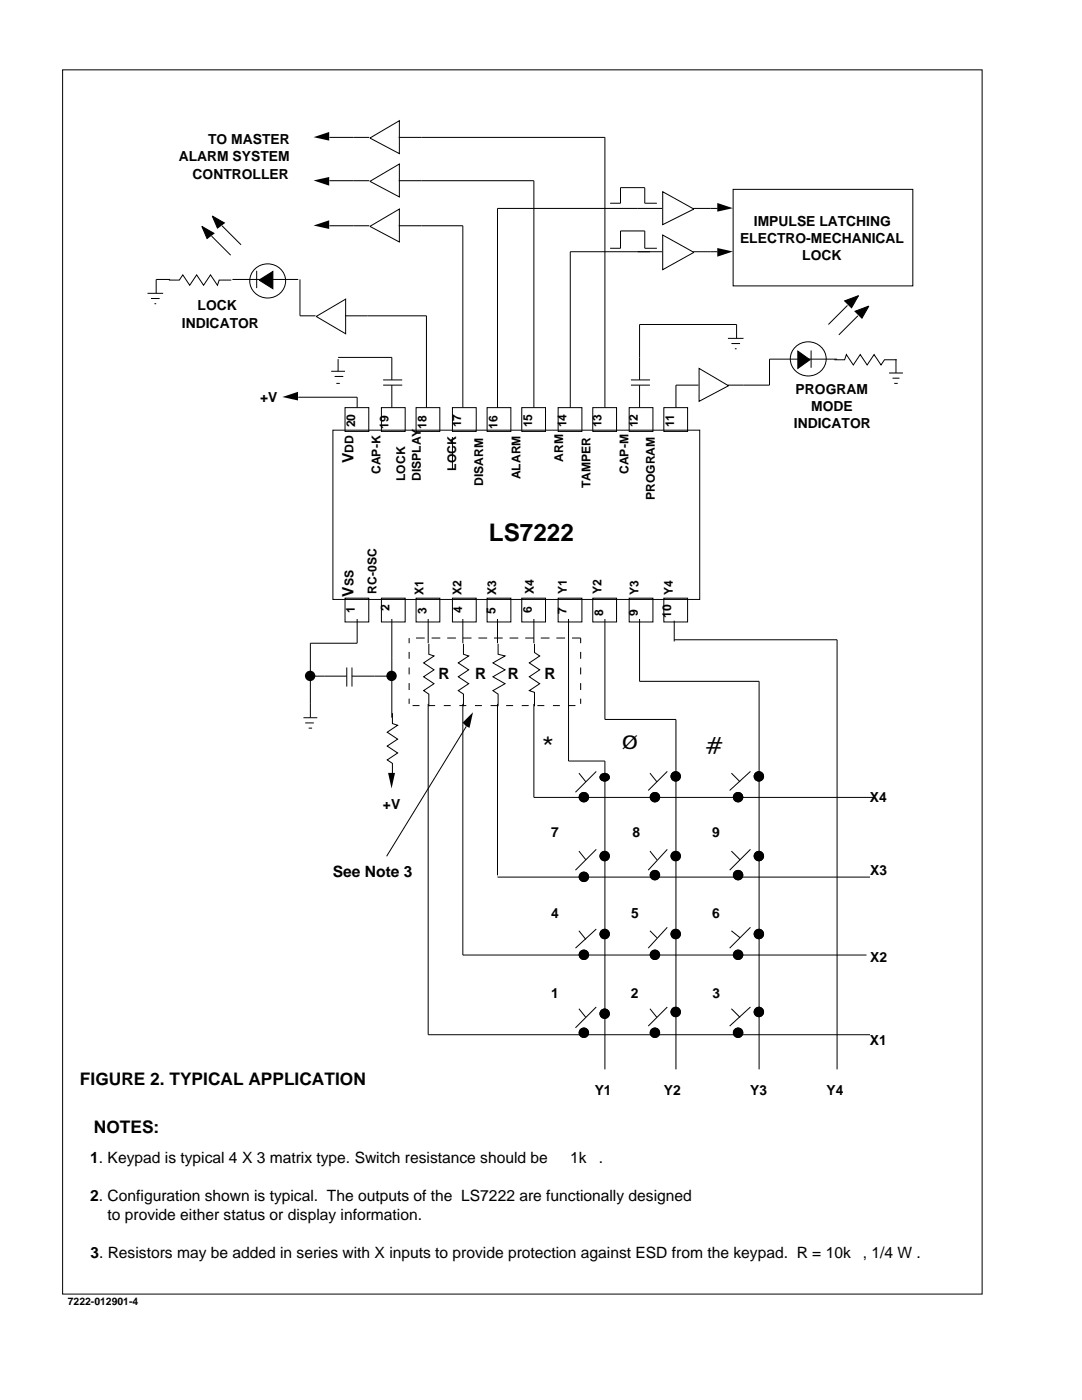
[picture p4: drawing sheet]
<svg xmlns="http://www.w3.org/2000/svg" width="216mm" height="279mm" viewBox="0 0 216 279" stroke-linecap="round" stroke-linejoin="round" font-family="sans-serif">
<g fill="none" stroke="#000" stroke-width=".2">
<path d="M12.5 13.9h183.5v244.4h-183.5zM65.7 27.4h8M65.7 36.1h8M73.8 27.5l5.9-3.4v6.6zM73.8 36.2l5.9-3.5v6.6zM79.6 27.4h41.1v54M79.6 36.1h26.9v45.3M132.2 38.3l6.3 3.4-6.3 3.1zM146.3 37.8h35.8v19.3h-35.8zM29.4 58.5h3.1M30.1 59.6h1.8M33.7 55.9h2.1l.7-1 1.4 2 1.3-2 1.4 2 1.4-2 1.4 2 .3-1h2.5"/>
<path d="M33.9 55.8h-2.7v2.7M42.2 47.1l3.8 3.8M44.3 45.1l3.8 3.8M46.4 55.8h13.1M50.9 53.7a3.5 3.5 0 0 1 4.9-.2 3.5 3.5 0 0 1 .1 5 3.5 3.5 0 0 1-4.9 .1 3.5 3.5 0 0 1-.1-4.9zM51.2 54v3.5M59.9 55.8v7.2h3.1M65.7 45.1h8M73.8 45.2l5.9-3.5v6.6zM79.6 45.1h12.8v36.3M121.7 40.6h2.1v-3.2h4.9v3.2h2.4M121.7 49.5h2.1v-3.4h4.9v3.4h2.4"/>
<path d="M132.1 50.2h-18.3v31.2M132.1 41.6h-32.8v39.8M132.2 46.9l6.3 3.5-6.3 3.4zM138.3 50.2h4.9M138.3 41.6h4.9M30.8 60.6h.4M59.5 79.3h11.8v2.1M63.1 63.2l5.9-3.5v6.9zM66.1 74.1h2.7M66.8 75.1h1.7M67.1 76.5h.7M67.5 71.7v2.4"/>
<path d="M67.5 71.3h10.7v4.5M68.8 63h16.3v18.4M76.5 76.9h3.8M76.5 75.8h3.8M78.2 76.9v4.5M125.9 76.9h3.8M125.9 75.8h3.8M127.6 76.9v4.5M139.4 76.9h-4.5v4.5M139.5 73.5l5.9 3.5-5.9 3.1zM145.2 67.5h3.2M145.9 68.6h1.8"/>
<path d="M146.6 69.6h.4M147 67.5v-2.7h-19.4v11M158.7 69.2a3.5 3.5 0 0 1 5-.1 3.5 3.5 0 0 1 .1 4.9 3.5 3.5 0 0 1-4.9 .2 3.5 3.5 0 0 1-.2-5zM161.8 69.9v3.5M166.5 71.8h2l.4-1 1.4 2 1.3-2 1.4 2 1.4-2 1.4 2 .7-1h2.4M167 71.7h-13.5v5.2h-8.3M169.1 61l-3.8 3.8M171.2 63l-3.8 3.8M177.4 74.4h2.8M178.1 75.5h1.4M178.4 76.5h.7M178.8 71.7v2.7"/>
<path d="M66.4 85.8h73.2v33.8h-73.2zM68.8 81.4h4.8v4.7h-4.8zM76.1 81.4h4.7v4.7h-4.7zM83 81.4h4.8v4.7h-4.8zM90.3 81.4h4.7v4.7h-4.7zM90.3 87.2v6.6M97.2 81.4h4.7v4.7h-4.7zM104.1 81.4h4.8v4.7h-4.8zM111.4 81.4h4.7v4.7h-4.7zM118.3 81.4h4.7v4.7h-4.7zM125.5 81.4h4.8v4.7h-4.8zM132.5 81.4h4.7v4.7h-4.7z"/>
<path d="M68.8 119.4h4.8v4.7h-4.8zM76.1 119.4h4.7v4.7h-4.7zM83 119.4h4.8v4.7h-4.8zM90.3 119.4h4.7v4.7h-4.7zM97.2 119.4h4.7v4.7h-4.7zM104.1 119.4h4.8v4.7h-4.8zM111.4 119.4h4.7v4.7h-4.7zM118.3 119.4h4.7v4.7h-4.7zM125.5 119.4h4.8v4.7h-4.8zM132.5 119.4h4.7v4.7h-4.7zM61.9 134.9h7.3M69.2 133.2v3.8"/>
<path d="M70.2 134.9h8M70.2 133.2v3.8M71.3 123.5v4.9h-9.4v14.8M78.2 123.5v19.7M81.6 127.3v1.1M81.6 130.1v1.4M81.6 133.2v1.4M81.6 136.3v1.4M81.6 139.4v1.1M83 127.3h1.7M85.4 123.5v4.9M85.6 128.5v2.1l1 .3-2.1 1.4 2.1 1.4-2.1 1.4 2.1 1.3-2.1 1.4 1.1 .7v2.4"/>
<path d="M86.1 127.3h1.8M89.2 127.3h1.8M92.4 123.5v4.9M92.4 127.3h1.7M92.5 128.5v2.1l1 .3-2.1 1.4 2.1 1.4-2.1 1.4 2.1 1.3-2.1 1.4 1.1 .7v2.4M95.5 127.3h1.7M98.6 127.3h1.7M99.3 123.5v4.9M99.4 128.5v2.1l1.4 .3-2.4 1.4 2.4 1.4-2.4 1.4 2.4 1.3-2.4 1.4 1 .7v2.4M101.7 127.3h1.7M104.8 127.3h1.7M106.5 123.5v4.9"/>
<path d="M106.7 128.5v1.7l1 .7-2.1 1.4 2.1 1.4-2.1 1.4 2.1 1.3-2.1 1.4 1.1 .4v2.7M107.9 127.3h1.7M111 127.3h1.8M113.4 123.5v28.4h7.3v61.5M114.1 127.3h1.8v1.1M115.9 130.1v1.4M115.9 133.2v1.4M115.9 136.3v1.4M115.9 139.4v1.1M120.7 123.5v20.1h14.2v69.8M127.6 123.5v12.5h23.9v77.4M134.5 123.9v4.1"/>
<path d="M134.5 127.7h32.5v85.7M60.5 143.2h2.8M60.9 144.3h1.7M61.6 145.3h.7M78.2 154.3v.3M78.3 142.3v2.1l1 .3-2 1.4 2 1.4-2 1.4 2 1.4-2 1.4 1 .6v2.5M82.3 140.8h1.4M85.4 140.5v66h88.2M85.4 140.8h1.4M88.6 140.8h1.3M91.7 140.8h1.3M92.4 140.5v50.1h80.5"/>
<path d="M93 145l-15.9 25.9M94.8 140.8h1.4M97.9 140.8h1.4M99.3 140.5v34.2M101 140.8h1.4M104.1 140.8h1.4M106.5 140.5v18.6h67.8M107.2 140.8h1.4M110.3 140.8h1.4M113.4 140.8h1.4M115.5 154.3l1.4 1.7M119 154l-4.2 4.1"/>
<path d="M129.7 154.3l1.4 1.7M133.1 154l-3.8 3.8M145.9 154.3l1.8 1.7M149.7 154l-4.1 3.8M99.3 175h74.3M115.5 169.9l1.4 1.7M119 169.5l-4.2 4.2M129.7 169.9l1.4 1.7M133.1 169.5l-3.8 4.2M145.9 169.9l1.8 1.7M149.7 169.5l-4.1 4.2M115.5 185.8l1.4 1.7"/>
<path d="M119 185.4l-4.2 3.8M129.7 185.8l1.4 1.3M133.1 185.1l-3.8 4.1M145.9 185.8l1.8 1.3M149.7 185.1l-4.1 4.1M115.5 201.3l1.4 1.7M119 201l-4.2 4.1M129.7 201.3l1.4 1.7M133.1 201l-3.8 3.8M145.9 201.3l1.8 1.7M149.7 201l-4.1 3.8"/>
</g>
<g fill="#000">
<path d="M62.6 27.4l3.1-1.1v1.8z" fill-rule="evenodd"/>
<path d="M62.6 36l3.1-.7v1.8z" fill-rule="evenodd"/>
<path d="M62.6 45l3.1-1v1.7z" fill-rule="evenodd"/>
<path d="M143.1 49.5l3.1 .7-3.1 1z" fill-rule="evenodd"/>
<path d="M143.1 40.5l3.1 1-3.1 .7z" fill-rule="evenodd"/>
<path d="M56.4 79.2l3.1-1v1.7z" fill-rule="evenodd"/>
<path d="M77.4 154.3h1.4l-.7 3.1z" fill-rule="evenodd"/>
<path d="M94.4 142.2l-.7 3.1-.7-.4-.7-.7z" fill-rule="evenodd"/>
</g>
<g fill="#000">
<path d="M116.5 159.1h.4v.3h-.4zM119.9 154.5a.95 .95 0 0 1 1.4-.1 .95 .95 0 0 1 .1 1.3 .95 .95 0 0 1-1.4 .1 .95 .95 0 0 1-.1-1.3zM120.7 155.3h.3v.3h-.3zM130.7 159.1h.3v.3h-.3zM134.8 154.9h.4v.4h-.4zM147.3 159.1h.3v.3h-.3zM151.4 154.9h.4v.4h-.4zM116.5 175h.4v.3h-.4zM120.7 170.8h.3v.4h-.3zM130.7 174.6h.3v.4h-.3zM134.8 170.8h.4v.4h-.4zM147.3 174.6h.3v.4h-.3z"/>
<path d="M151.4 170.8h.4v.4h-.4zM116.5 190.6h.4v.3h-.4zM120.7 186.4h.3v.3h-.3zM130.7 190.6h.3v.3h-.3zM134.8 186.4h.4v.3h-.4zM147.3 190.6h.3v.3h-.3zM151.4 186.4h.4v.3h-.4zM116.5 206.1h.4v.4h-.4zM120.7 202.3h.3v.4h-.3zM130.7 206.1h.3v.4h-.3zM134.8 202h.4v.3h-.4zM147.3 206.1h.3v.4h-.3z"/>
<path d="M151.4 202h.4v.3h-.4z"/>
<circle cx="61.9" cy="134.9" r="1.04"/>
<circle cx="78.1" cy="134.9" r="1.04"/>
<circle cx="116.5" cy="159.1" r="1.04"/>
<circle cx="130.7" cy="159.1" r="1.04"/>
<circle cx="134.8" cy="154.9" r="1.04"/>
<circle cx="147.3" cy="159.1" r="1.04"/>
<circle cx="151.4" cy="154.9" r="1.04"/>
<circle cx="116.5" cy="175" r="1.04"/>
<circle cx="120.7" cy="170.8" r="1.04"/>
<circle cx="130.7" cy="174.6" r="1.04"/>
<circle cx="134.8" cy="170.8" r="1.04"/>
<circle cx="147.3" cy="174.6" r="1.04"/>
<circle cx="151.4" cy="170.8" r="1.04"/>
<circle cx="116.5" cy="190.6" r="1.04"/>
<circle cx="120.7" cy="186.4" r="1.04"/>
<circle cx="130.7" cy="190.6" r="1.04"/>
<circle cx="134.8" cy="186.4" r="1.04"/>
<circle cx="147.3" cy="190.6" r="1.04"/>
<circle cx="151.4" cy="186.4" r="1.04"/>
<circle cx="116.5" cy="206.1" r="1.04"/>
<circle cx="120.7" cy="202.3" r="1.04"/>
<circle cx="130.7" cy="206.1" r="1.04"/>
<circle cx="134.8" cy="202" r="1.04"/>
<circle cx="147.3" cy="206.1" r="1.04"/>
<circle cx="151.4" cy="202" r="1.04"/>
</g>
<g fill="#000" stroke="#000" stroke-width=".2">
<path d="M40.3 45.2l2.4 1.4-1.4 1z" fill-rule="evenodd"/>
<path d="M42.4 43.1l2.4 1.4-1.4 1z" fill-rule="evenodd"/>
<path d="M51.7 55.9l2.8-1.7v3.4z" fill-rule="evenodd"/>
<path d="M168.5 60l2.8-1-1.4 2.4z" fill-rule="evenodd"/>
<path d="M159.2 70.1l2.4 1.7-2.4 1.7z" fill-rule="evenodd"/>
<path d="M170.6 62.1l2.8-1-1.4 2.4z" fill-rule="evenodd"/>
</g>
<g font-size="4.8">
<text x="97.6" y="107.9">LS7222</text>
<text x="107.9" y="150.4">*</text>
<text x="140.8" y="150.4">#</text>
</g>
<text font-size="3.8" x="124.2" y="149.4">Ø</text>
<g font-size="3.5">
<text x="16" y="216.5">FIGURE 2. TYPICAL APPLICATION</text>
<text x="18.7" y="226.2">NOTES:</text>
</g>
<g font-size="3.1">
<text x="70.5" y="92.5" transform="rotate(-90 70.5 92.5)">V</text>
<text x="70.5" y="119.1" transform="rotate(-90 70.5 119.1)">V</text>
<text x="87.5" y="135.6">R</text>
<text x="94.8" y="135.6">R</text>
<text x="101.3" y="135.6">R</text>
<text x="108.6" y="135.6">R</text>
<text x="66.4" y="175">See Note 3</text>
<text x="18" y="232">1. Keypad is typical 4 X 3 matrix type. Switch resistance should be</text>
<text x="113.8" y="232">1k</text>
<text x="119.5" y="232">.</text>
<text x="18" y="239.6">2. Configuration shown is typical. The outputs of the LS7222 are functionally designed</text>
<text x="21.4" y="243.4">to provide either status or display information.</text>
<text x="18" y="251.1">3. Resistors may be added in series with X inputs to provide protection against ESD from the keypad. R = 10k</text>
<text x="172.1" y="251.1">, 1/4 W .</text>
</g>
<g font-size="2.8">
<text x="41.5" y="28.8">TO MASTER</text>
<text x="35.7" y="32.2">ALARM SYSTEM</text>
<text x="38.4" y="35.7">CONTROLLER</text>
<text x="150.4" y="45">IMPULSE LATCHING</text>
<text x="147.7" y="48.5">ELECTRO-MECHANICAL</text>
<text x="160.1" y="51.9">LOCK</text>
<text x="36.3" y="65.4">INDICATOR</text>
<text x="39.4" y="61.9">LOCK</text>
<text x="51.9" y="80.3">+V</text>
<text x="158.8" y="78.5">PROGRAM</text>
<text x="161.9" y="82">MODE</text>
<text x="158.4" y="85.5">INDICATOR</text>
<text x="76.4" y="161.5">+V</text>
<text x="173.6" y="160.1">X4</text>
<text x="110" y="167">7</text>
<text x="126.2" y="167">8</text>
<text x="142.1" y="167">9</text>
<text x="173.6" y="174.6">X3</text>
<text x="110" y="183.3">4</text>
<text x="125.9" y="183.3">5</text>
<text x="142.1" y="183.3">6</text>
<text x="173.6" y="191.9">X2</text>
<text x="110" y="199.2">1</text>
<text x="125.9" y="199.2">2</text>
<text x="142.2" y="199.2">3</text>
<text x="173.6" y="208.5">X1</text>
<text x="118.7" y="218.6">Y1</text>
<text x="132.5" y="218.6">Y2</text>
<text x="149.7" y="218.6">Y3</text>
<text x="164.9" y="218.6">Y4</text>
</g>
<g font-size="2.4">
<text x="70.9" y="85.3" transform="rotate(-90 70.9 85.3)">20</text>
<text x="77.5" y="85.6" transform="rotate(-90 77.5 85.6)">19</text>
<text x="85.1" y="85.6" transform="rotate(-90 85.1 85.6)">18</text>
<text x="92" y="85.3" transform="rotate(-90 92 85.3)">17</text>
<text x="99.3" y="85.6" transform="rotate(-90 99.3 85.6)">16</text>
<text x="106.2" y="85.3" transform="rotate(-90 106.2 85.3)">15</text>
<text x="113.1" y="85.3" transform="rotate(-90 113.1 85.3)">14</text>
<text x="120" y="85.3" transform="rotate(-90 120 85.3)">13</text>
<text x="127.3" y="85.3" transform="rotate(-90 127.3 85.3)">12</text>
<text x="134.5" y="85.3" transform="rotate(-90 134.5 85.3)">11</text>
<text x="70.5" y="90.4" transform="rotate(-90 70.5 90.4)">DD</text>
<text x="75.9" y="94.6" transform="rotate(-90 75.9 94.6)">CAP-K</text>
<text x="80.8" y="96" transform="rotate(-90 80.8 96)">LOCK</text>
<text x="91.1" y="93.9" transform="rotate(-90 91.1 93.9)">LOCK</text>
<text x="103.9" y="95.7" transform="rotate(-90 103.9 95.7)">ALARM</text>
<text x="112.4" y="92.2" transform="rotate(-90 112.4 92.2)">ARM</text>
<text x="125.4" y="94.6" transform="rotate(-90 125.4 94.6)">CAP-M</text>
<text x="84" y="96" transform="rotate(-90 84 96)">DISPLAY</text>
<text x="96.4" y="97" transform="rotate(-90 96.4 97)">DISARM</text>
<text x="117.8" y="97.4" transform="rotate(-90 117.8 97.4)">TAMPER</text>
<text x="130.7" y="99.8" transform="rotate(-90 130.7 99.8)">PROGRAM</text>
<text x="70.5" y="117" transform="rotate(-90 70.5 117)">SS</text>
<text x="75.2" y="118.5" transform="rotate(-90 75.2 118.5)">RC-0SC</text>
<text x="84.5" y="118.8" transform="rotate(-90 84.5 118.8)">X1</text>
<text x="92.1" y="118.8" transform="rotate(-90 92.1 118.8)">X2</text>
<text x="99" y="118.8" transform="rotate(-90 99 118.8)">X3</text>
<text x="106.5" y="118.5" transform="rotate(-90 106.5 118.5)">X4</text>
<text x="113.1" y="118.5" transform="rotate(-90 113.1 118.5)">Y1</text>
<text x="120" y="118.5" transform="rotate(-90 120 118.5)">Y2</text>
<text x="127.4" y="118.8" transform="rotate(-90 127.4 118.8)">Y3</text>
<text x="134.3" y="118.8" transform="rotate(-90 134.3 118.8)">Y4</text>
<text x="70.8" y="122.3" transform="rotate(-90 70.8 122.3)">1</text>
<text x="77.7" y="121.9" transform="rotate(-90 77.7 121.9)">2</text>
<text x="85.1" y="122.6" transform="rotate(-90 85.1 122.6)">3</text>
<text x="92.2" y="122.3" transform="rotate(-90 92.2 122.3)">4</text>
<text x="98.9" y="122.6" transform="rotate(-90 98.9 122.6)">5</text>
<text x="106.1" y="122.3" transform="rotate(-90 106.1 122.3)">6</text>
<text x="113" y="122.6" transform="rotate(-90 113 122.6)">7</text>
<text x="120.4" y="123" transform="rotate(-90 120.4 123)">8</text>
<text x="127.3" y="123" transform="rotate(-90 127.3 123)">9</text>
<text x="133.9" y="123.3" transform="rotate(-90 133.9 123.3)">10</text>
</g>
<text font-size="2.1" x="13.5" y="260.4">7222-012901-4</text>
</svg>
